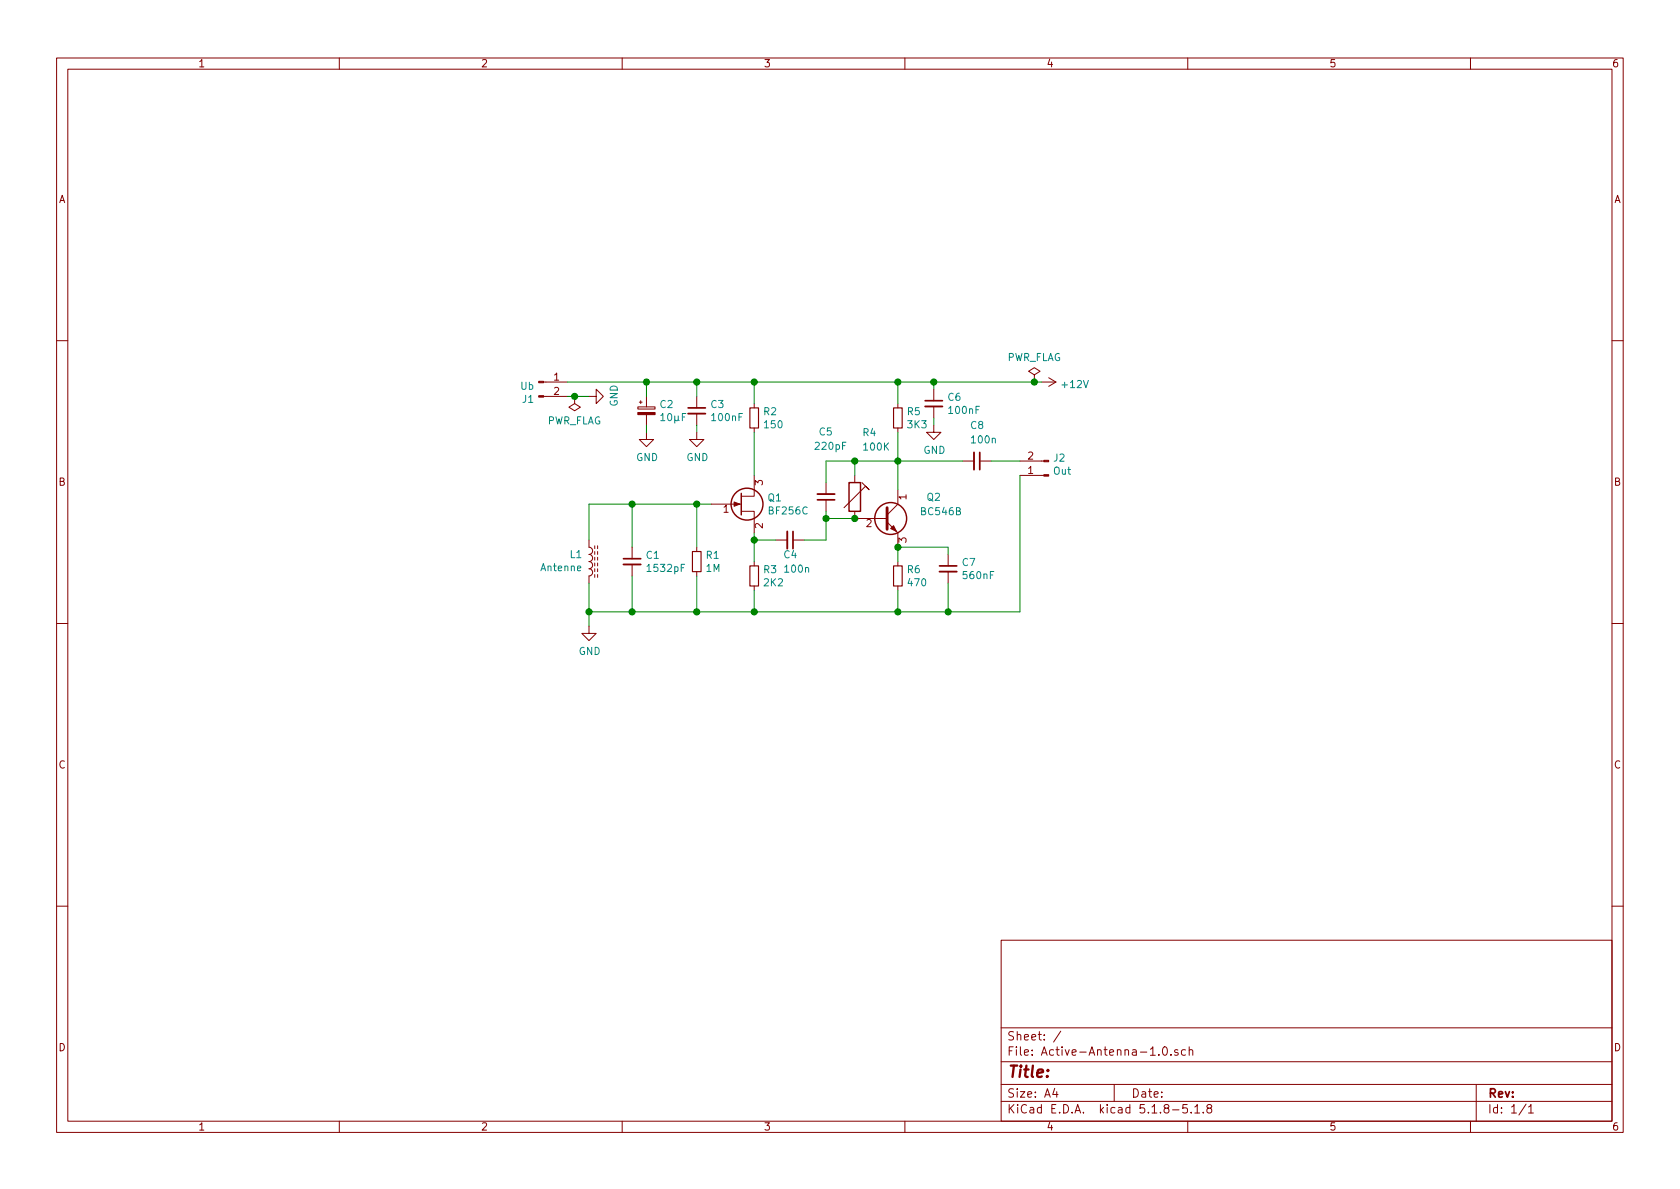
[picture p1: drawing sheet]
EESchema Schematic File Version 4
EELAYER 30 0
EELAYER END
$Descr A4 11693 8268
encoding utf-8
Sheet 1 1
Title ""
Date ""
Rev ""
Comp ""
Comment1 ""
Comment2 ""
Comment3 ""
Comment4 ""
$EndDescr
$Comp
L Device:L_Core_Ferrite L1
U 1 1
P 4100 3900
F 0 "L1" H 4057 3854 50  0000 R CNN
F 1 "Antenne" H 4057 3945 50  0000 R CNN
F 2 "Connector_PinHeader_2.54mm:PinHeader_1x02_P2.54mm_Vertical" H 4100 3900 50  0001 C CNN
F 3 "~" H 4100 3900 50  0001 C CNN
	1    4100 3900
	1    0    0    1   
$EndComp
$Comp
L Device:C_Small C1
U 1 1
P 4400 3900
F 0 "C1" H 4492 3946 50  0000 L CNN
F 1 "1532pF" H 4492 3855 50  0000 L CNN
F 2 "Capacitor_THT:C_Rect_L4.6mm_W3.0mm_P2.50mm_MKS02_FKP02" H 4400 3900 50  0001 C CNN
F 3 "~" H 4400 3900 50  0001 C CNN
	1    4400 3900
	1    0    0    -1  
$EndComp
$Comp
L Device:R_Small R3
U 1 1
P 5250 4000
F 0 "R3" H 5309 4046 50  0000 L CNN
F 1 "2K2" H 5309 3955 50  0000 L CNN
F 2 "Resistor_THT:R_Axial_DIN0309_L9.0mm_D3.2mm_P12.70mm_Horizontal" H 5250 4000 50  0001 C CNN
F 3 "~" H 5250 4000 50  0001 C CNN
	1    5250 4000
	1    0    0    -1  
$EndComp
$Comp
L Device:R_Small R2
U 1 1
P 5250 2900
F 0 "R2" H 5309 2946 50  0000 L CNN
F 1 "150" H 5309 2855 50  0000 L CNN
F 2 "Resistor_THT:R_Axial_DIN0309_L9.0mm_D3.2mm_P12.70mm_Horizontal" H 5250 2900 50  0001 C CNN
F 3 "~" H 5250 2900 50  0001 C CNN
	1    5250 2900
	1    0    0    -1  
$EndComp
$Comp
L Device:R_Small R5
U 1 1
P 6250 2900
F 0 "R5" H 6309 2946 50  0000 L CNN
F 1 "3K3" H 6309 2855 50  0000 L CNN
F 2 "Resistor_THT:R_Axial_DIN0309_L9.0mm_D3.2mm_P12.70mm_Horizontal" H 6250 2900 50  0001 C CNN
F 3 "~" H 6250 2900 50  0001 C CNN
	1    6250 2900
	1    0    0    -1  
$EndComp
$Comp
L Transistor_BJT:BC549 Q2
U 1 1
P 6150 3600
F 0 "Q2" H 6500 3750 50  0000 C CNN
F 1 "BC546B" H 6550 3650 50  0000 C CNN
F 2 "Package_TO_SOT_THT:TO-92_Inline" H 6350 3525 50  0001 L CIN
F 3 "https://www.onsemi.com/pub/Collateral/BC550-D.pdf" H 6150 3600 50  0001 L CNN
	1    6150 3600
	1    0    0    -1  
$EndComp
$Comp
L power:GND #PWR02
U 1 1
P 4100 4350
F 0 "#PWR02" H 4100 4100 50  0001 C CNN
F 1 "GND" H 4105 4177 50  0000 C CNN
F 2 "" H 4100 4350 50  0001 C CNN
F 3 "" H 4100 4350 50  0001 C CNN
	1    4100 4350
	1    0    0    -1  
$EndComp
Wire Wire Line
	4100 4050 4100 4250
Wire Wire Line
	4400 4000 4400 4250
Wire Wire Line
	4400 4250 4100 4250
Connection ~ 4100 4250
Wire Wire Line
	4100 4250 4100 4350
Wire Wire Line
	4400 4250 4850 4250
Wire Wire Line
	5250 4250 5250 4100
Connection ~ 4400 4250
Connection ~ 5250 4250
Wire Wire Line
	4950 3500 4850 3500
Wire Wire Line
	4400 3500 4400 3800
Wire Wire Line
	4400 3500 4100 3500
Wire Wire Line
	4100 3500 4100 3750
Connection ~ 4400 3500
$Comp
L Device:C_Small C7
U 1 1
P 6600 3950
F 0 "C7" H 6692 3996 50  0000 L CNN
F 1 "560nF" H 6692 3905 50  0000 L CNN
F 2 "Capacitor_THT:C_Rect_L4.6mm_W3.0mm_P2.50mm_MKS02_FKP02" H 6600 3950 50  0001 C CNN
F 3 "~" H 6600 3950 50  0001 C CNN
	1    6600 3950
	1    0    0    -1  
$EndComp
$Comp
L power:+12V #PWR06
U 1 1
P 7250 2650
F 0 "#PWR06" H 7250 2500 50  0001 C CNN
F 1 "+12V" V 7265 2778 50  0000 L CNN
F 2 "" H 7250 2650 50  0001 C CNN
F 3 "" H 7250 2650 50  0001 C CNN
	1    7250 2650
	0    1    1    0   
$EndComp
$Comp
L power:PWR_FLAG #FLG02
U 1 1
P 7200 2650
F 0 "#FLG02" H 7200 2725 50  0001 C CNN
F 1 "PWR_FLAG" H 7200 2823 50  0000 C CNN
F 2 "" H 7200 2650 50  0001 C CNN
F 3 "~" H 7200 2650 50  0001 C CNN
	1    7200 2650
	1    0    0    -1  
$EndComp
$Comp
L Connector:Conn_01x02_Male J1
U 1 1
P 3750 2650
F 0 "J1" H 3722 2532 50  0000 R CNN
F 1 "Ub" H 3722 2623 50  0000 R CNN
F 2 "Connector_PinHeader_2.54mm:PinHeader_1x02_P2.54mm_Vertical" H 3750 2650 50  0001 C CNN
F 3 "~" H 3750 2650 50  0001 C CNN
	1    3750 2650
	1    0    0    -1  
$EndComp
$Comp
L power:GND #PWR01
U 1 1
P 4100 2750
F 0 "#PWR01" H 4100 2500 50  0001 C CNN
F 1 "GND" H 4105 2577 50  0000 C CNN
F 2 "" H 4100 2750 50  0001 C CNN
F 3 "" H 4100 2750 50  0001 C CNN
	1    4100 2750
	0    -1   -1   0   
$EndComp
$Comp
L Device:Q_NJFET_GSD Q1
U 1 1
P 5150 3500
F 0 "Q1" H 5340 3546 50  0000 L CNN
F 1 "BF256C" H 5340 3455 50  0000 L CNN
F 2 "Package_TO_SOT_THT:TO-92_Inline" H 5350 3600 50  0001 C CNN
F 3 "~" H 5150 3500 50  0001 C CNN
	1    5150 3500
	1    0    0    -1  
$EndComp
$Comp
L Device:C_Small C4
U 1 1
P 5500 3750
F 0 "C4" V 5600 3700 50  0000 L CNN
F 1 "100n" V 5700 3700 50  0000 L CNN
F 2 "Capacitor_THT:C_Rect_L4.6mm_W3.0mm_P2.50mm_MKS02_FKP02" H 5500 3750 50  0001 C CNN
F 3 "~" H 5500 3750 50  0001 C CNN
	1    5500 3750
	0    1    1    0   
$EndComp
Wire Wire Line
	5250 3700 5250 3750
Wire Wire Line
	5250 4250 6250 4250
Wire Wire Line
	5400 3750 5250 3750
Connection ~ 5250 3750
Wire Wire Line
	5250 3750 5250 3900
$Comp
L Device:RTRIM R4
U 1 1
P 5950 3450
F 0 "R4" H 6000 3900 50  0000 L CNN
F 1 "100K" H 6000 3800 50  0000 L CNN
F 2 "Potentiometer_THT:Potentiometer_Bourns_3339P_Vertical_HandSoldering" V 5880 3450 50  0001 C CNN
F 3 "~" H 5950 3450 50  0001 C CNN
	1    5950 3450
	1    0    0    -1  
$EndComp
Wire Wire Line
	5600 3750 5750 3750
Wire Wire Line
	5750 3750 5750 3600
Wire Wire Line
	5950 3600 5750 3600
Wire Wire Line
	6250 3400 6250 3200
Wire Wire Line
	6250 3200 5950 3200
$Comp
L Device:R_Small R6
U 1 1
P 6250 4000
F 0 "R6" H 6309 4046 50  0000 L CNN
F 1 "470" H 6309 3955 50  0000 L CNN
F 2 "Resistor_THT:R_Axial_DIN0309_L9.0mm_D3.2mm_P12.70mm_Horizontal" H 6250 4000 50  0001 C CNN
F 3 "~" H 6250 4000 50  0001 C CNN
	1    6250 4000
	1    0    0    -1  
$EndComp
Wire Wire Line
	6250 3800 6250 3900
Wire Wire Line
	6250 4100 6250 4250
Connection ~ 6250 4250
Wire Wire Line
	6600 3850 6600 3800
Wire Wire Line
	6600 3800 6250 3800
Connection ~ 6250 3800
Wire Wire Line
	6600 4050 6600 4250
Wire Wire Line
	6250 4250 6600 4250
Wire Wire Line
	6250 3200 6250 3000
Connection ~ 6250 3200
Wire Wire Line
	5250 2650 5250 2800
Wire Wire Line
	5250 3000 5250 3300
Wire Wire Line
	5250 2650 6250 2650
Wire Wire Line
	6250 2650 6250 2800
$Comp
L Device:C_Small C8
U 1 1
P 6800 3200
F 0 "C8" V 6550 3150 50  0000 L CNN
F 1 "100n" V 6650 3150 50  0000 L CNN
F 2 "Capacitor_THT:C_Rect_L4.6mm_W3.0mm_P2.50mm_MKS02_FKP02" H 6800 3200 50  0001 C CNN
F 3 "~" H 6800 3200 50  0001 C CNN
	1    6800 3200
	0    1    1    0   
$EndComp
Wire Wire Line
	6700 3200 6250 3200
$Comp
L Connector:Conn_01x02_Male J2
U 1 1
P 7300 3300
F 0 "J2" H 7272 3182 50  0000 R CNN
F 1 "Out" H 7272 3273 50  0000 R CNN
F 2 "Connector_PinHeader_2.54mm:PinHeader_1x02_P2.54mm_Vertical" H 7300 3300 50  0001 C CNN
F 3 "~" H 7300 3300 50  0001 C CNN
	1    7300 3300
	-1   0    0    1   
$EndComp
Wire Wire Line
	7100 3200 6900 3200
Wire Wire Line
	7100 3300 7100 4250
Wire Wire Line
	7100 4250 6600 4250
Connection ~ 6600 4250
$Comp
L Device:C_Small C5
U 1 1
P 5750 3450
F 0 "C5" H 5700 3000 50  0000 L CNN
F 1 "220pF" H 5600 3100 50  0000 L CNN
F 2 "Capacitor_THT:C_Rect_L4.6mm_W3.0mm_P2.50mm_MKS02_FKP02" H 5750 3450 50  0001 C CNN
F 3 "~" H 5750 3450 50  0001 C CNN
	1    5750 3450
	-1   0    0    1   
$EndComp
Connection ~ 5950 3600
Wire Wire Line
	5750 3200 5750 3350
Wire Wire Line
	5750 3600 5750 3550
Connection ~ 5750 3600
Wire Wire Line
	5950 3300 5950 3200
Connection ~ 5950 3200
Wire Wire Line
	5950 3200 5750 3200
Connection ~ 6250 2650
$Comp
L Device:R_Small R1
U 1 1
P 4850 3900
F 0 "R1" H 4909 3946 50  0000 L CNN
F 1 "1M" H 4909 3855 50  0000 L CNN
F 2 "Resistor_THT:R_Axial_DIN0309_L9.0mm_D3.2mm_P12.70mm_Horizontal" H 4850 3900 50  0001 C CNN
F 3 "~" H 4850 3900 50  0001 C CNN
	1    4850 3900
	1    0    0    -1  
$EndComp
Wire Wire Line
	4850 3800 4850 3500
Connection ~ 4850 3500
Wire Wire Line
	4850 3500 4400 3500
Wire Wire Line
	4850 4000 4850 4250
Connection ~ 4850 4250
Wire Wire Line
	4850 4250 5250 4250
Wire Wire Line
	3950 2750 4000 2750
$Comp
L power:PWR_FLAG #FLG01
U 1 1
P 4000 2750
F 0 "#FLG01" H 4000 2825 50  0001 C CNN
F 1 "PWR_FLAG" H 4000 2923 50  0000 C CNN
F 2 "" H 4000 2750 50  0001 C CNN
F 3 "~" H 4000 2750 50  0001 C CNN
	1    4000 2750
	-1   0    0    1   
$EndComp
Connection ~ 4000 2750
Wire Wire Line
	4000 2750 4100 2750
$Comp
L Device:C_Small C6
U 1 1
P 6500 2800
F 0 "C6" H 6592 2846 50  0000 L CNN
F 1 "100nF" H 6592 2755 50  0000 L CNN
F 2 "Capacitor_THT:C_Rect_L4.6mm_W3.0mm_P2.50mm_MKS02_FKP02" H 6500 2800 50  0001 C CNN
F 3 "~" H 6500 2800 50  0001 C CNN
	1    6500 2800
	1    0    0    -1  
$EndComp
Connection ~ 7200 2650
Wire Wire Line
	7200 2650 7250 2650
$Comp
L power:GND #PWR05
U 1 1
P 6500 2950
F 0 "#PWR05" H 6500 2700 50  0001 C CNN
F 1 "GND" H 6505 2777 50  0000 C CNN
F 2 "" H 6500 2950 50  0001 C CNN
F 3 "" H 6500 2950 50  0001 C CNN
	1    6500 2950
	1    0    0    -1  
$EndComp
Wire Wire Line
	6500 2950 6500 2900
Wire Wire Line
	6250 2650 6500 2650
Wire Wire Line
	6500 2700 6500 2650
Connection ~ 6500 2650
Wire Wire Line
	6500 2650 7200 2650
$Comp
L Device:C_Small C3
U 1 1
P 4850 2850
F 0 "C3" H 4942 2896 50  0000 L CNN
F 1 "100nF" H 4942 2805 50  0000 L CNN
F 2 "Capacitor_THT:C_Rect_L4.6mm_W3.0mm_P2.50mm_MKS02_FKP02" H 4850 2850 50  0001 C CNN
F 3 "~" H 4850 2850 50  0001 C CNN
	1    4850 2850
	1    0    0    -1  
$EndComp
$Comp
L Device:CP_Small C2
U 1 1
P 4500 2850
F 0 "C2" H 4588 2896 50  0000 L CNN
F 1 "10µF" H 4588 2805 50  0000 L CNN
F 2 "Capacitor_THT:CP_Radial_D5.0mm_P2.50mm" H 4500 2850 50  0001 C CNN
F 3 "~" H 4500 2850 50  0001 C CNN
	1    4500 2850
	1    0    0    -1  
$EndComp
$Comp
L power:GND #PWR03
U 1 1
P 4500 3000
F 0 "#PWR03" H 4500 2750 50  0001 C CNN
F 1 "GND" H 4505 2827 50  0000 C CNN
F 2 "" H 4500 3000 50  0001 C CNN
F 3 "" H 4500 3000 50  0001 C CNN
	1    4500 3000
	1    0    0    -1  
$EndComp
$Comp
L power:GND #PWR04
U 1 1
P 4850 3000
F 0 "#PWR04" H 4850 2750 50  0001 C CNN
F 1 "GND" H 4855 2827 50  0000 C CNN
F 2 "" H 4850 3000 50  0001 C CNN
F 3 "" H 4850 3000 50  0001 C CNN
	1    4850 3000
	1    0    0    -1  
$EndComp
Wire Wire Line
	4500 3000 4500 2950
Wire Wire Line
	4850 3000 4850 2950
Wire Wire Line
	4850 2750 4850 2650
Wire Wire Line
	3950 2650 4500 2650
Wire Wire Line
	4500 2750 4500 2650
Connection ~ 4500 2650
Wire Wire Line
	4500 2650 4850 2650
Wire Wire Line
	4850 2650 5250 2650
Connection ~ 4850 2650
Connection ~ 5250 2650
$EndSCHEMATC
